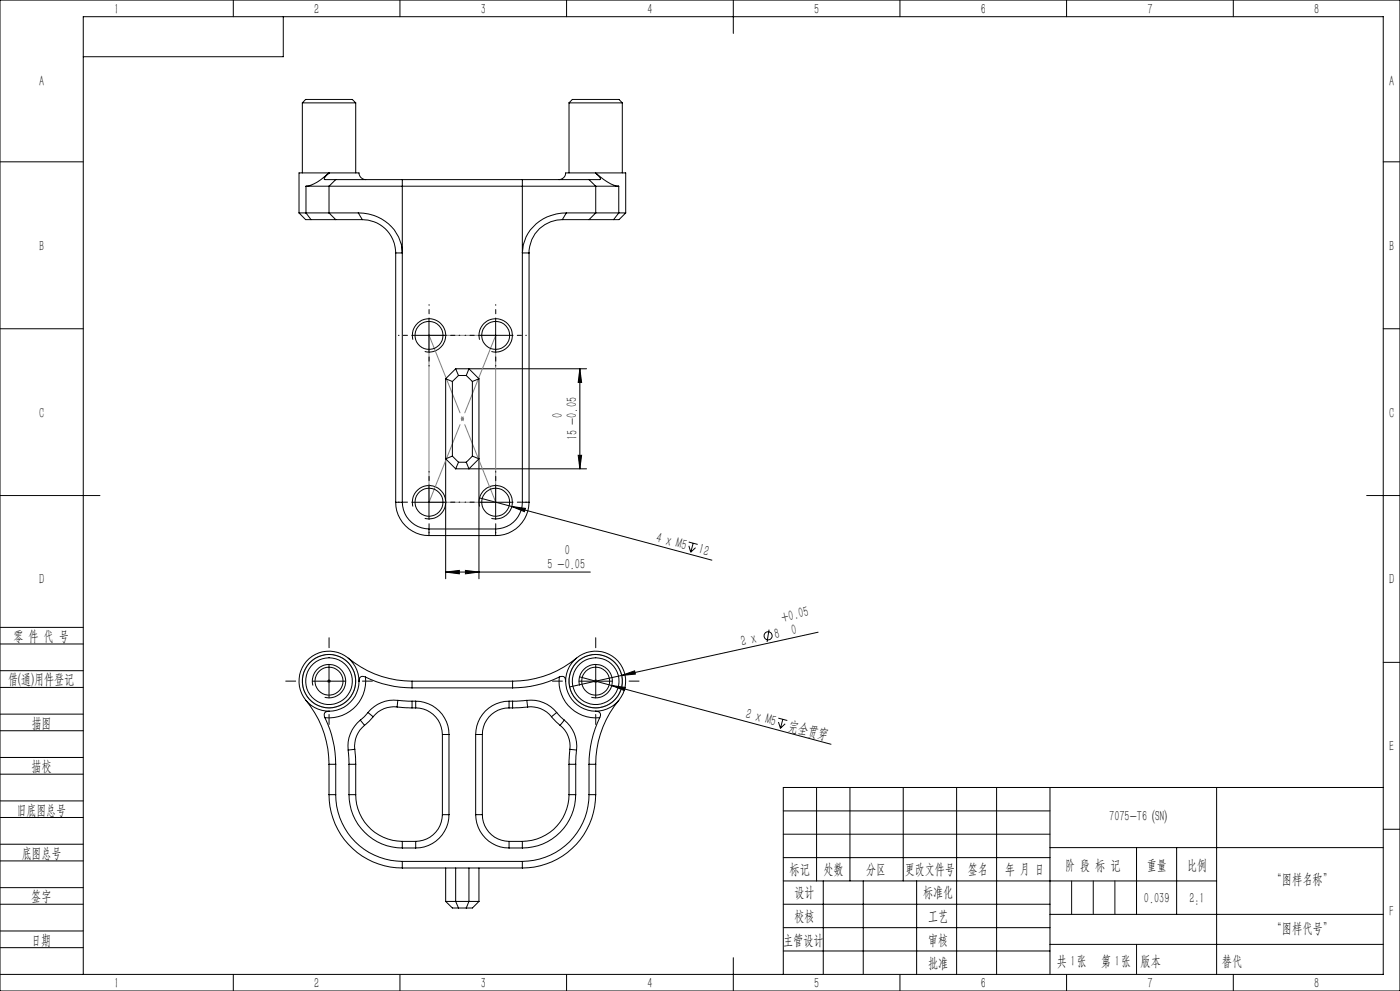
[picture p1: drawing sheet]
<svg xmlns="http://www.w3.org/2000/svg" width="420mm" height="297mm" viewBox="0 0 420 297" stroke-linecap="round" stroke-linejoin="round" font-family="sans-serif">
<g fill="none" stroke="#000" stroke-width=".3">
<path d="M0 0h420v297h-420zM70 0v5M85 5v12h-60M120 0v5M170 0v5M220 0v10M270 0v5M320 0v5M370 0v5M90.7 30.8h16M90.7 30.8l1-1h14l1 1M90.7 30.8v21"/>
<path d="M106.7 30.8v21M170.7 30.8h16M170.7 30.8l1-1h14l1 1M170.7 30.8v21M186.7 30.8v21M0 48.5h25M91.8 55.8h6.9M91.8 55.8v8M98.7 55.8h80M98.7 55.8v8M98.7 51.8h8.9a2.19 2.19 0 0 0 2.1 2M98.7 51.8l-1.2 1.3-.2 .7h3.4"/>
<path d="M98.7 51.8l-3.5 2.8-1.8 .9-1.6 .3M98.7 51.8h-9v12M100.7 53.8h20M100.7 53.8l-2 2M120.7 53.8v96.7M120.7 53.8h36M156.7 53.8h20M156.7 53.8v96.7M176.7 53.8l2 2M178.6 51.8h-8.8a2.19 2.19 0 0 1-2.1 2M178.6 51.8l1.3 1.3 .2 .7h-3.4M178.6 51.8l3.6 2.7a7.1 7.1 0 0 0 3.4 1.3"/>
<path d="M178.6 51.8h9.1v12M178.7 55.8h6.9M178.7 55.8v8M185.6 55.8v8M415 48.5h5M89.7 63.8h2.1M89.7 63.8l2 2h1.6M91.8 63.8h6.9M91.8 63.8l1.5 2M93.3 65.8h7.4M98.7 63.8h8.8M98.7 63.8l2 2"/>
<path d="M100.7 65.8h8M107.5 63.8a12.8 12.8 0 0 1 13.2 12h-2M107.5 63.8l1.2 2M108.7 65.8a10 10 0 0 1 10 10M118.7 75.8v74.7M158.7 75.8v74.7M168.7 65.8a9.9 9.9 0 0 0-10 10M168.7 65.8h8M169.9 63.8a12.8 12.8 0 0 0-13.2 12h2M169.9 63.8h8.8M169.9 63.8l-1.2 2M176.7 65.8h7.4"/>
<path d="M178.7 63.8h6.9M178.7 63.8l-2 2M185.6 63.8h2.1M185.6 63.8l-1.5 2M187.7 63.8l-2 2h-1.6M0 98.5h25M128.7 95.5v10M148.7 95.5v10M415 98.5h5M123.7 100.5h10M123.9 101.8a5 5 0 0 1 4.3-6.3 5 5 0 0 1 5.5 5.4 5 5 0 0 1-6.3 4.4M133.7 113.5v60"/>
<path d="M133.7 113.5l2 .8M135.7 114.3v22.4M136.7 110.5h39.3M136.7 110.5l-3 3M136.7 110.5l.8 2M137.5 112.5l-1.8 1.8M137.5 112.5h2.4M139.9 112.5l1.8 1.8M139.9 112.5l.8-2 3 3M141.7 114.3v22.4M143.7 100.5h10M143.7 113.5v60"/>
<path d="M143.7 113.5l-2 .8M143.9 101.8a5 5 0 0 1 4.3-6.3 5 5 0 0 1 5.5 5.4 5 5 0 0 1-6.3 4.4M174 110.5v30M174 110.5l.5 4.1h-1zM135.7 136.7l-2 .8 3 3M135.7 136.7l1.8 1.8M137.5 138.5l-.8 2M137.5 138.5h2.4M141.7 136.7l2 .8-3 3-.8-2M141.7 136.7l-1.8 1.8M173.5 136.5h1l-.5 4zM0 148.5h30"/>
<path d="M118.7 150.5a10 10 0 0 0 10 10M118.7 150.5h2M120.7 150.5a8.1 8.1 0 0 0 8 8M123.7 150.5h10M123.9 151.8a5 5 0 0 1 4.4-6.2 5 5 0 0 1 5.4 5.4 5 5 0 0 1-6.3 4.4M128.7 145.5v10M128.7 158.5v2M128.7 158.5h20M136.7 140.5h39.3M143.7 150.5h10M143.9 151.8a5 5 0 0 1 4.4-6.2 5 5 0 0 1 5.4 5.4 5 5 0 0 1-6.3 4.4M143.9 149.2l69.7 18.7"/>
<path d="M148.7 145.5v10M148.7 158.5v2M153.5 151.8l4.1 .6-.3 .9zM156.7 150.5a8 8 0 0 1-8 8M156.7 150.5h2M158.7 150.5a10 10 0 0 1-10 10M410 148.5h10M128.7 160.5h20M133.7 171.4l4.1-.4v1zM133.7 171.4h43.4M139.6 171l4.1 .4-4.1 .6zM206.6 162.5l2.7 .7"/>
<path d="M206.7 163.6l.5 1.9M208 162.8l-.8 2.7M208.7 164.1l-1.5 1.4M0 193h25M0 188h25M98.7 199.1v10.1M104.5 197.2a29.9 29.9 0 0 0 19.1 6.9M173 197.2a29.9 29.9 0 0 1-19.2 6.9M178.7 199.1v10.1M230.7 188.7l-.6 3.7M245.4 189.5l-58.9 12.9M415 198.5h5"/>
<path d="M0 206h25M0 201h25M0 219h25M0 214h25M91.8 209.9a29.9 29.9 0 0 1 6.9 19.2M93.7 204.1h10M93.9 205.5a5 5 0 0 1 4.4-6.3 5 5 0 0 1 5.4 5.4 5 5 0 0 1-6.3 4.4M97.5 215.1a32.7 32.7 0 0 1 3.2 14M98.7 213.1l-.8 .2a1.13 1.13 0 0 0-.4 1.8M107.7 204.2a9 9 0 0 1-9 8.9M107.7 204.2a9 9 0 0 0-9-9.1 9 9 0 0 0-9 9.1 9 9 0 0 0 9 8.9M108.1 215.8a10.1 10.1 0 0 0-3.6 9"/>
<path d="M108.1 215.8l1.3 1.6M109.4 217.4a8 8 0 0 0-3 7.2M109.6 202.9a32.7 32.7 0 0 0 14 3.3M109.6 202.9a1.25 1.25 0 0 0-1.8 .4l-.1 .9M109.6 202.9a11 11 0 0 1-12.1 12.2M110.4 213.5l-2.3 2.3M110.4 213.5l1.5 1.3M111.9 214.8l-2.5 2.6M119.1 211.9a8 8 0 0 0-7.2 2.9M119.1 211.9l4.5 .3M119.3 209.9l4.3 .2M119.3 209.9a10.1 10.1 0 0 0-8.9 3.6"/>
<path d="M119.3 209.9l-.2 2M123.6 204.1h30.2M123.6 204.1v2.1M123.6 210.1v2.1M123.6 206.2h30.2M123.6 210.1h1.1M123.6 212.2h1.1M124.7 210.1a10 10 0 0 1 10 10M124.7 212.2a8 8 0 0 1 8 7.9M124.7 210.1v2.1M152.7 210.1a10 10 0 0 0-10 10M152.7 212.2a8 8 0 0 0-8 7.9"/>
<path d="M152.7 210.1h1.1M152.7 210.1v2.1M152.7 212.2h1.1M153.8 204.1v2.1M153.8 210.1v2.1M158 209.9a10 10 0 0 1 9 3.6M158 209.9l-4.2 .2M158 209.9l.3 2M158.3 211.9a7.9 7.9 0 0 1 7.2 2.9M158.3 211.9l-4.5 .3M165.5 214.8l2.5 2.6M167 213.5l2.3 2.3"/>
<path d="M167 213.5l-1.5 1.3M167.8 202.9a1.21 1.21 0 0 1 1.8 .5l.1 .8M167.8 202.9a32.7 32.7 0 0 1-14 3.3M167.8 202.9a11 11 0 0 0 12.1 12.2M168 217.4a8 8 0 0 1 3 7.2M169.3 215.8a10 10 0 0 1 3.7 9M169.3 215.8l-1.3 1.6M169.7 204.2a9 9 0 0 0 8.9 8.9M169.7 204.2a9 9 0 0 1 9-9.1 9 9 0 0 1 9 9.1 9 9 0 0 1-9.1 8.9M173.7 204.1h10M173.9 205.5a5 5 0 0 1 4.4-6.3 5 5 0 0 1 5.4 5.4 5 5 0 0 1-6.3 4.4M173.9 202.8l9.6 2.7"/>
<path d="M178.6 213.1l.9 .2a1.15 1.15 0 0 1 .4 1.8M179.9 215.1a32 32 0 0 0-3.2 14M183.5 205.5l4.1 .5-.3 1zM183.5 205.5l65.8 17.6M185.6 209.9a29.9 29.9 0 0 0-6.9 19.2M186.5 202.4l3.9-1.4 .2 1zM186.5 202.4l-15.6 3.5M233.5 215.2l2.7 .7M233.5 216.4l.6 1.9M234.8 215.6l-.7 2.7M235.5 216.9l-1.4 1.4M0 232h25"/>
<path d="M0 227h25M98.7 238.2a22 22 0 0 0 22 21.9M98.7 229.1v9.1M98.7 229.1h2M98.7 238.2h2M100.7 238.2a20 20 0 0 0 20 20M100.7 229.1v9.1M104.5 224.8l.2 4.3M104.7 238.2a16 16 0 0 0 16 15.9M104.7 229.1h2M104.7 229.1v9.1M104.7 238.2h2"/>
<path d="M106.4 224.6l.3 4.5M106.4 224.6l-1.9 .2M106.7 238.2a14 14 0 0 0 14 14M106.7 229.1v9.1M132.7 220.1h2M132.7 220.1v24.1M134.7 220.1v24.1M142.7 220.1v24.1M142.7 220.1h2M144.7 220.1v24.1M170.7 238.2a14 14 0 0 1-14 14M170.7 229.1v9.1"/>
<path d="M170.7 229.1h2M170.7 238.2h2M171 224.6l-.3 4.5M171 224.6l2 .2M172.7 238.2a16 16 0 0 1-16 15.9M172.7 229.1v9.1M173 224.8l-.3 4.3M176.7 238.2a20 20 0 0 1-20 20M176.7 229.1h2M176.7 229.1v9.1M176.7 238.2h2M178.7 238.2a22 22 0 0 1-22 21.9"/>
<path d="M178.7 229.1v9.1M245 236v28M255 236v28M271 236v28M287 236v56M299 236v56M315 236v56M365 236v56M415 236h-180v56M0 245h25M0 240h25M0 258h25"/>
<path d="M0 253h25M120.7 252.2v1.9M120.7 258.2v1.9M120.7 258.2h36M120.7 254.1h4M120.7 252.2h4M124.7 252.2v1.9M132.7 244.2a8.1 8.1 0 0 1-8 8M132.7 244.2h2M134.7 244.2a10 10 0 0 1-10 9.9M142.7 244.2a10 10 0 0 0 10 9.9M142.7 244.2h2"/>
<path d="M144.7 244.2a8 8 0 0 0 8 8M152.7 254.1h4M152.7 252.2v1.9M152.7 252.2h4M156.7 252.2v1.9M156.7 258.2v1.9M235 243h80M235 250h80M235 257h80M315 254h100M341 254v20M353 254v20"/>
<path d="M415 248.5h5M0 271h25M0 266h25M0 279h25M120.7 260.1h36M133.7 260.1v10.1M133.7 270.2h10M133.7 270.2l2 1.9h6l2-1.9M136.7 260.1v10.1l.8 1.9M140.7 260.1v10.1l-.8 1.9M143.7 260.1v10.1M235 271h80"/>
<path d="M235 264h130M235 278h80M247 264v28M259 264v28M275 264v28M315 274h100M0 284h25M0 292h415v-287h-390v287M70 292v5M120 292v5M170 292v5M220 287v10"/>
<path d="M235 285h80M270 292v5M315 283h100M320 292v5M370 292v5"/>
<circle cx="128.7" cy="100.5" r="4.2"/>
<circle cx="148.7" cy="100.5" r="4.2"/>
<circle cx="128.7" cy="150.5" r="4.2"/>
<circle cx="148.7" cy="150.5" r="4.2"/>
<circle cx="230.4" cy="190.6" r="1.21"/>
<circle cx="98.7" cy="204.1" r="7"/>
<circle cx="98.7" cy="204.1" r="8"/>
<circle cx="98.7" cy="204.1" r="4.2"/>
<circle cx="178.7" cy="204.1" r="8"/>
<circle cx="178.7" cy="204.1" r="7"/>
<circle cx="178.7" cy="204.2" r="4.2"/>
</g>
<g fill="none" stroke="#808080" stroke-width=".3">
<path d="M128.7 100.5h20v50h-20zM138.2 125.5h1M138.4 125.2l.7 .7M138.7 125v1M139.1 125.2l-.7 .7M98.2 204.1h1M98.4 203.8l.7 .7M98.7 203.7v.9M99.1 203.8l-.7 .7M178.2 204.1h1M178.4 203.8l.7 .7M178.7 203.7v.9"/>
<path d="M179.1 203.8l-.7 .7"/>
<circle cx="98.7" cy="204.1" r="8"/>
<circle cx="178.7" cy="204.1" r="8"/>
</g>
<path d="M321.5 264v10M328 264v10M334.5 264v10M341 283v9" fill="none" stroke="#0a0605" stroke-width=".3"/>
<path d="M128.7 100.5l20 50M128.7 150.5l20-50" fill="none" stroke="#808080" stroke-width=".3" stroke-dasharray="30.5 1.3 1.3 1.3" stroke-dashoffset="5.5"/>
<path d="M98.7 194.1v-3M178.7 194.1v-3M88.7 204.1h-3M98.7 214.1v3M108.7 204.1h3M168.7 204.1h-3M178.7 214.1v3M188.7 204.1h3" fill="none" stroke="#000" stroke-width=".3" stroke-dasharray="30.5 1.3 1.3 1.3"/>
<g fill="none" stroke="#000" stroke-width=".3" stroke-dasharray="30.5 1.3 1.3 1.3" stroke-dashoffset="30.3">
<path d="M128.7 95.5v-4.2M148.7 95.5v-4.2M123.7 100.5h-4.2M128.7 105.5v4.2M133.7 100.5h4.2M143.7 100.5h-4.2M148.7 105.5v4.2M153.7 100.5h4.2M123.7 150.5h-4.2M128.7 145.5v-4.2M128.7 155.5v4.2M133.7 150.5h4.2"/>
<path d="M143.7 150.5h-4.2M148.7 145.5v-4.2M148.7 155.5v4.2M153.7 150.5h4.2"/>
</g>
<g fill="#000">
<path d="M153.5 151.8l4.1 .6-.3 .9zM183.5 205.5l4.1 .5-.3 1zM186.5 202.4l3.9-1.4 .2 1z"/>
<path d="M173.5 136.5h1l-.5 4zM174 110.5l.5 4.1h-1z"/>
<path d="M139.6 171l4.1 .4-4.1 .6zM133.7 171.4l4.1-.4v1z"/>
</g>
<g font-size="4.4">
<text x="34.2" y="4.1">1</text>
<text x="94.2" y="4.1">2</text>
<text x="144.2" y="4.1">3</text>
<text x="194.2" y="4.1">4</text>
<text x="244.2" y="4.1">5</text>
<text x="294.2" y="4.1">6</text>
<text x="344.2" y="4.1">7</text>
<text x="394.2" y="4.1">8</text>
<text x="11.7" y="25.9">A</text>
<text x="416.7" y="25.9">A</text>
<text x="11.7" y="75.1">B</text>
<text x="416.7" y="75.1">B</text>
<text x="11.7" y="125.1">C</text>
<text x="168.7" y="125.2" transform="rotate(-90 168.7 125.2)">0</text>
<text x="416.7" y="125.1">C</text>
<text x="173.1" y="132" transform="rotate(-90 173.1 132)">15 -0.05</text>
<text x="169.4" y="166.2">0</text>
<text x="196.6" y="162.4" transform="rotate(15 196.6 162.4)">4 x M5</text>
<text x="209.4" y="165.8" transform="rotate(15 209.4 165.8)">12</text>
<text x="164.2" y="170.6">5 -0.05</text>
<text x="11.7" y="175.1">D</text>
<text x="416.7" y="175.1">D</text>
<text x="232.7" y="191.4" transform="rotate(-12 232.7 191.4)">8</text>
<text x="234.7" y="186.5" transform="rotate(-12 234.7 186.5)">+0.05</text>
<text x="237.8" y="190.2" transform="rotate(-12 237.8 190.2)">0</text>
<text x="4" y="192">零 件 代 号</text>
<text x="222.7" y="193.6" transform="rotate(-12 222.7 193.6)">2 x</text>
<text x="2.5" y="205.1">借(通)用件登记</text>
<text x="223.5" y="215.2" transform="rotate(15 223.5 215.2)">2 x M5</text>
<text x="9.5" y="218.1">描图</text>
<text x="236.2" y="218.6" transform="rotate(15 236.2 218.6)">完全贯穿</text>
<text x="416.7" y="225.1">E</text>
<text x="9.5" y="231.1">描校</text>
<text x="5" y="244.2">旧底图总号</text>
<text x="332.8" y="246.2">7075-T6 (SN)</text>
<text x="6.5" y="257.2">底图总号</text>
<text x="236.9" y="261.9">标记</text>
<text x="247.1" y="261.9">处数</text>
<text x="259.9" y="261.9">分区</text>
<text x="271.5" y="261.9">更改文件号</text>
<text x="290.4" y="261.9">签名</text>
<text x="301.5" y="261.9">年 月 日</text>
<text x="319.5" y="260.6">阶 段 标 记</text>
<text x="344" y="260.6">重量</text>
<text x="356.1" y="260.6">比例</text>
<text x="238.3" y="268.9">设计</text>
<text x="276.9" y="268.9">标准化</text>
<text x="381.5" y="264.8">“图样名称”</text>
<text x="9.4" y="270.1">签字</text>
<text x="343.2" y="270.7">0.039</text>
<text x="356.8" y="270.7">2:1</text>
<text x="416.8" y="274.4">F</text>
<text x="238.3" y="276.1">校核</text>
<text x="278.4" y="276">工艺</text>
<text x="381.5" y="279.6">“图样代号”</text>
<text x="9.4" y="283.2">日期</text>
<text x="234.9" y="283.3">主管设计</text>
<text x="278.4" y="283.3">审核</text>
<text x="278.4" y="290.2">批准</text>
<text x="317.1" y="289.4">共 张</text>
<text x="321.1" y="289.4">1</text>
<text x="330.3" y="289.4">第 张</text>
<text x="334.5" y="289.4">1</text>
<text x="342.1" y="289.4">版本</text>
<text x="34.2" y="296.1">1</text>
<text x="94.2" y="296.1">2</text>
<text x="144.2" y="296.1">3</text>
<text x="194.2" y="296.1">4</text>
<text x="244.2" y="296.1">5</text>
<text x="294.2" y="296.1">6</text>
<text x="344.2" y="296.1">7</text>
<text x="394.2" y="296.1">8</text>
</g>
<text font-size="4.4" fill="#0a0605" x="366.6" y="289.4">替代</text>
</svg>
